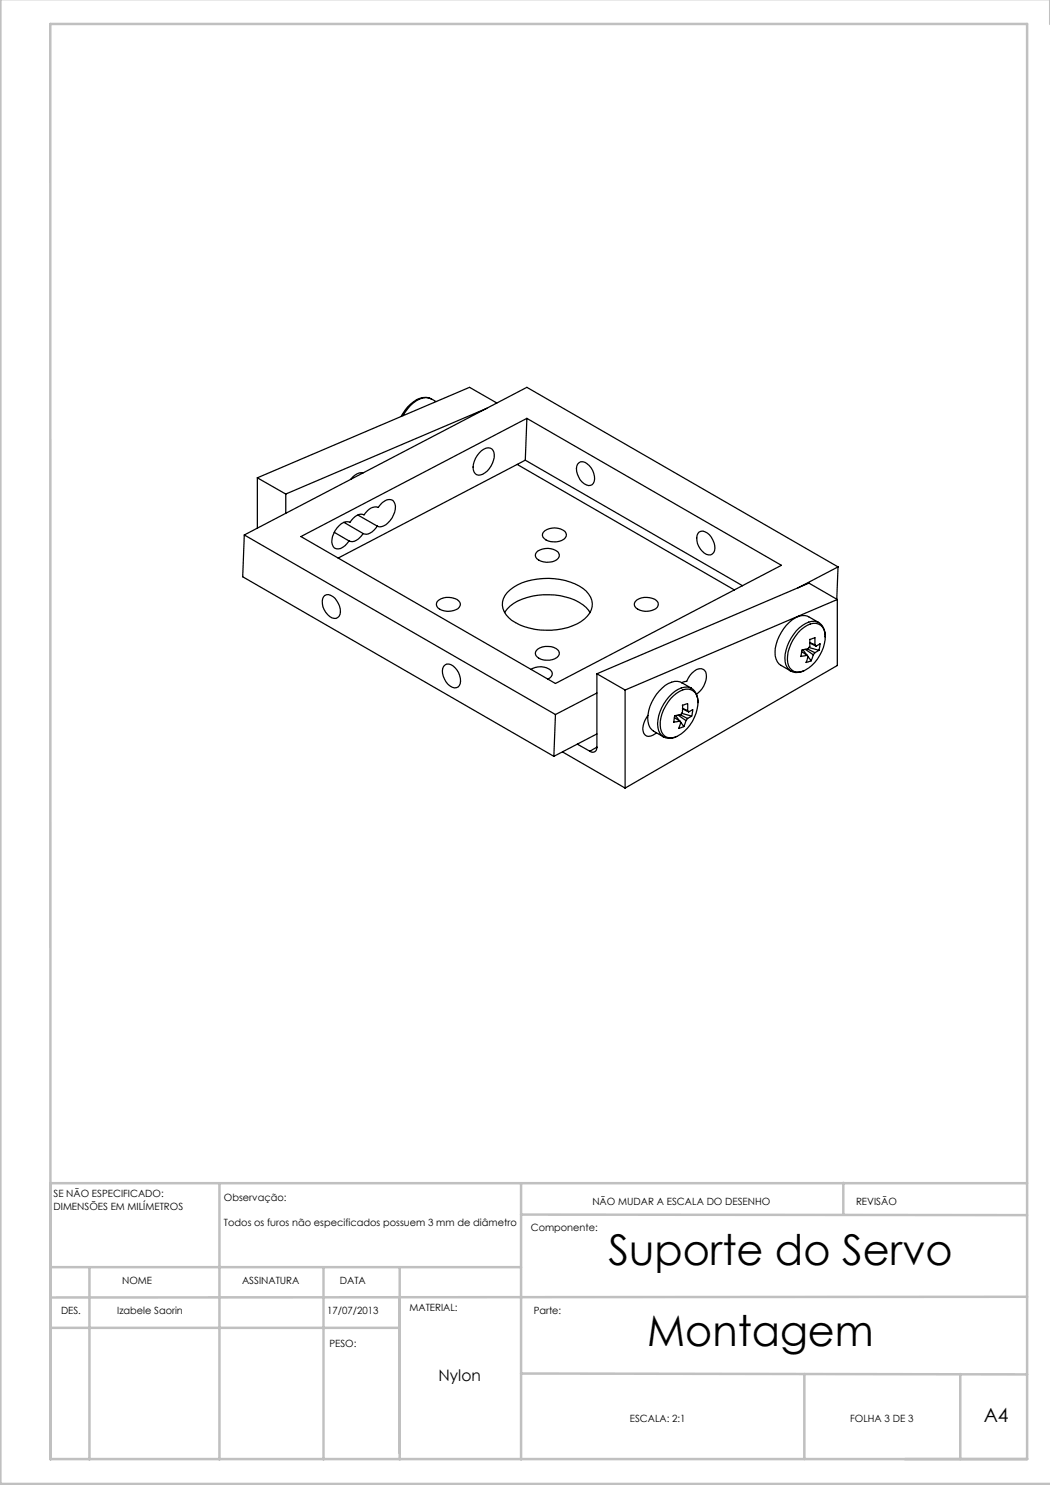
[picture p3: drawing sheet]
<svg xmlns="http://www.w3.org/2000/svg" width="210mm" height="297mm" viewBox="0 0 210 297" stroke-linecap="round" stroke-linejoin="round" font-family="sans-serif">
<g fill="none" stroke="#c0c0c0" stroke-width=".5">
<path d="M.1 -.1v296.9h210M210 0v4.8M10.1 4.8h195.3v287h-195.3zM43.9 236.6v55.3M104.2 236.6v55.3M168.7 236.6v6.3M205.4 236.6h-195.3v55.3M10.1 253.4h94.1M17.9 253.6v38.3M64.7 253.6v38.3M79.9 253.4v38.5M104.2 242.9l101.2 .1"/>
<path d="M205.4 259.4l-195.3 .1M10.1 265.6h69.8M104.2 274.7l101.2 .2M160.9 274.8v17M192.1 274.8v17"/>
</g>
<g fill="none" stroke="#000" stroke-width=".25">
<path d="M86.3 79.8a2.86 2.86 0 0 0-3 .2M51.5 95.6v10.1M51.5 95.6l5.6 3.2M57.1 98.8v3.9M72.6 94.6a2.49 2.49 0 0 0-2.5 1.3M83.2 80l-.4 .3a7.8 7.8 0 0 0-2.6 3M87.2 80.3a3.2 3.2 0 0 0-4.5 .3l-1.2 1.2-.9 1.3M95.8 90.6a1.96 1.96 0 0 1 2.6-.8 2.48 2.48 0 0 1 .1 2.8 3.5 3.5 0 0 1-2.8 2.4 1.6 1.6 0 0 1-1-2.2 4.7 4.7 0 0 1 1.1-2.2zM97.4 81.7l-40.3 17.1M99.4 80.6l-5.5-3.1-42.4 18.1M103.4 92.9l43.5 25.1M105.1 92l43.4 25.2"/>
<path d="M105.1 92l-37.5 19.6M105.4 83.7l-.3 8.3M115.8 92.5a1.84 1.84 0 0 1 2.4 1.1 2.84 2.84 0 0 1 .2 3.3 2.12 2.12 0 0 1-2.7-1.5 2.26 2.26 0 0 1 .1-2.9zM48.9 107l62.2 35.9M48.9 107l56.5-29.5 62.2 35.9M48.9 107l-.4 8.4 62.3 35.9M60.2 107.3l45.2-23.6 50.9 29.4-45.2 23.6zM64.9 119.1a1.91 1.91 0 0 1 2.4 1.1 2.97 2.97 0 0 1 .5 3 1.42 1.42 0 0 1-2.3-.3 3.2 3.2 0 0 1-.8-3.5zM66.9 106.5l2.9 1.7M68.8 104.5l3.8 2.2M71.6 103l3.9 2.2M72.6 106.7a2.48 2.48 0 0 1-2.8 1.5"/>
<path d="M75.5 105.2a2.31 2.31 0 0 0 2.5-1.1 3.6 3.6 0 0 0 .8-3.7 1.52 1.52 0 0 0-2.4 .1l-.8 1a2.48 2.48 0 0 0-2.8 1.5 2.48 2.48 0 0 0-2.8 1.5 2.31 2.31 0 0 0-2.6 1.1 3.6 3.6 0 0 0-.8 3.7 1.55 1.55 0 0 0 2.4-.2l.8-.9M75.5 105.2a2.48 2.48 0 0 1-2.9 1.5M101.5 118.5a11.7 11.7 0 0 1 9.4-2.8 9.8 9.8 0 0 1 6.8 3.1 3.4 3.4 0 0 1-.8 5 13 13 0 0 1-11 1.8 6.6 6.6 0 0 1-5.3-3.9 3.3 3.3 0 0 1 .9-3.2zM107.6 110.2a3.3 3.3 0 0 1 4.2 .5 1.33 1.33 0 0 1-1.3 1.7 3.3 3.3 0 0 1-3.3-.9 .97 .97 0 0 1 .4-1.3zM109 106.1a3.3 3.3 0 0 1 4.2 .5 1.33 1.33 0 0 1-1.3 1.7l-.6 .1a2.52 2.52 0 0 1-2.8-1.3v-.4zM139.8 106.4a2.12 2.12 0 0 1 2.8 1.6 2.24 2.24 0 0 1-.1 2.8 1.84 1.84 0 0 1-2.4-1 2.84 2.84 0 0 1-.3-3.4zM167.5 119.9l-42.5 18.1M167.5 119.9v13.2l-42.5 24.5M167.5 119.9l-5.7-3.3-42.4 18.2M167.6 113.4l-8 4.2M167.6 113.4l-.2 6.4M87.5 120.3a3.3 3.3 0 0 1 4.5 .2 1.32 1.32 0 0 1-1.3 1.6 3.1 3.1 0 0 1-3.3-.8l-.1-.3z"/>
<path d="M89 133a1.84 1.84 0 0 1 2.4 1 2.84 2.84 0 0 1 .2 3.4 1.94 1.94 0 0 1-2.4-1.1 3.1 3.1 0 0 1-.5-3zM100.9 122.5a7.8 7.8 0 0 1 5.5-3.3 13.3 13.3 0 0 1 10.2 1.8l.6 .5 .8 1M106.2 133.9a3.3 3.3 0 0 1 4.1 .4 1.06 1.06 0 0 1-.7 1.5M107.6 129.8a3.4 3.4 0 0 1 4.2 .4 1.33 1.33 0 0 1-1.3 1.7l-.6 .1a2.52 2.52 0 0 1-2.8-1.3v-.3zM119.4 138.6l-8.3 4.3M119.4 134.8v14.6M119.4 134.8l5.6 3.2M125 138v19.6M127.1 120.3a3.3 3.3 0 0 1 4.5 .2 1.12 1.12 0 0 1-.9 1.5 3.2 3.2 0 0 1-3.7-.7l-.1-.7zM132.4 137.6a3.6 3.6 0 0 1 3.9-1.1l2 1.2a3.4 3.4 0 0 0-3.9 1 7.9 7.9 0 0 0-2.7 7.4l.3 .5 .7 .8-2-1.2a3.2 3.2 0 0 1-1.1-3.3 8.9 8.9 0 0 1 2.8-5.3zM134.1 139.7a4.7 4.7 0 0 1 3.6-1.9 2.63 2.63 0 0 1 1.9 3.3 7.5 7.5 0 0 1-5.2 6.5 2.13 2.13 0 0 1-2.4-2.5 8 8 0 0 1 2.1-5.4zM136.3 136.6l1-.3a3.7 3.7 0 0 1 2.9-2.6 1.56 1.56 0 0 1 1 2.3 4.7 4.7 0 0 1-1.9 2.8"/>
<path d="M138.3 137.7a2.98 2.98 0 0 1 1.3 2.8M157.9 124.5a3.5 3.5 0 0 1 3.8-1.1l2 1.1a3.1 3.1 0 0 0-3.2 .6 8.6 8.6 0 0 0-3.5 7.2 2.58 2.58 0 0 0 1.2 1.9l-2-1.1a3.3 3.3 0 0 1-1.2-3.4 9.5 9.5 0 0 1 2.9-5.2zM158.1 134.2a2.61 2.61 0 0 0 2.6 0M160.2 126a3.3 3.3 0 0 1 3.9-.9 3.6 3.6 0 0 1 .8 3.6 7.7 7.7 0 0 1-4.4 5.6 2.21 2.21 0 0 1-3-2.4 8.6 8.6 0 0 1 2.7-5.9zM160.3 130.3l1.1 .8M160.6 130l1 1.3M161 129.9l1.6 1M161.4 131.1l.2 .2-.4 1.2 1-.4M161.5 129.8l1.5 .7M161.6 131.3l.6 .8M161.8 129.5l2 .6M162 128.5l1 .5"/>
<path d="M162 128.6l1.2 .6M162.6 130.9l-.4 1.2M163 129l.2 .2M163 129v-1.5l-.4 .2a.66 .66 0 0 0-.6 .9 1.09 1.09 0 0 1-1.3 1.3l-.3 .1-.2 1.3 1.2-.2M163 130.5l-.4 .4M163.2 129.2l.8-.4-.2 1.3M163.7 124.5a3.1 3.1 0 0 1 1.3 2.8M163.8 130.1l-.8 .4M111.1 142.9l-.3 8.4M112.5 150.4l12.5 7.2M115.5 148.8l2.5 1.4M119.4 149.4a.86 .86 0 0 1-.4 .9 .86 .86 0 0 1-1-.1"/>
<path d="M119.4 146.8l-8.6 4.5M119.4 149.4l-1.4 .8M129.6 143.1a3.3 3.3 0 0 0-.6 3.9 1.74 1.74 0 0 0 2.3-.5M132.6 147.3a2.53 2.53 0 0 0 2.6 .1M134.9 143.5l1.1 .7M135.1 143.1l1 1.3M135.6 143l1.6 1.1M136 144.2l.2 .3-.5 1.2 1.1-.4M136 142.9l1.5 .8M136.2 144.5l.6 .8M136.3 142.7l2 .5M136.5 141.7l1 .4"/>
<path d="M136.5 141.7l1.2 .7M137.2 144.1l-.4 1.2M137.5 142.1l.2 .3M137.5 142.1v-.9a.36 .36 0 0 0-.1-.4 .36 .36 0 0 0-.5 .1l-.4 .1v.6a1.14 1.14 0 0 1-1.2 1.5l-.4 .1-.2 1.3 1.3-.3M137.5 143.7l-.3 .4M137.7 142.4l.8-.5-.2 1.3M138.3 143.2l-.8 .5"/>
</g>
<g font-size="8.5">
<text x="121.7" y="253.1">Suporte do Servo</text>
<text x="129.4" y="269.3">Montagem</text>
</g>
<text font-size="3.9" x="196.8" y="284.5">A4</text>
<text font-size="3.2" x="87.7" y="276.2">Nylon</text>
<g font-size="2">
<text x="10.7" y="239.5">SE NÃO ESPECIFICADO:</text>
<text x="10.7" y="242">DIMENSÕES EM MILÍMETROS</text>
<text x="44.8" y="240.3">Observação:</text>
<text x="44.8" y="245.3">Todos os furos não especificados possuem 3 mm de diâmetro</text>
<text x="118.5" y="240.9">NÃO MUDAR A ESCALA DO DESENHO</text>
<text x="171.2" y="240.9">REVISÃO</text>
<text x="106.2" y="246.2">Componente:</text>
<text x="24.4" y="256.9">NOME</text>
<text x="48.4" y="256.9">ASSINATURA</text>
<text x="68" y="256.9">DATA</text>
<text x="12.2" y="262.7">DES.</text>
<text x="23.4" y="262.7">Izabele Saorin</text>
<text x="65.4" y="262.7">17/07/2013</text>
<text x="81.9" y="262.3">MATERIAL:</text>
<text x="106.7" y="262.7">Parte:</text>
<text x="65.9" y="269.3">PESO:</text>
<text x="126" y="284.5">ESCALA: 2:1</text>
<text x="170" y="284.5">FOLHA 3 DE 3</text>
</g>
</svg>
